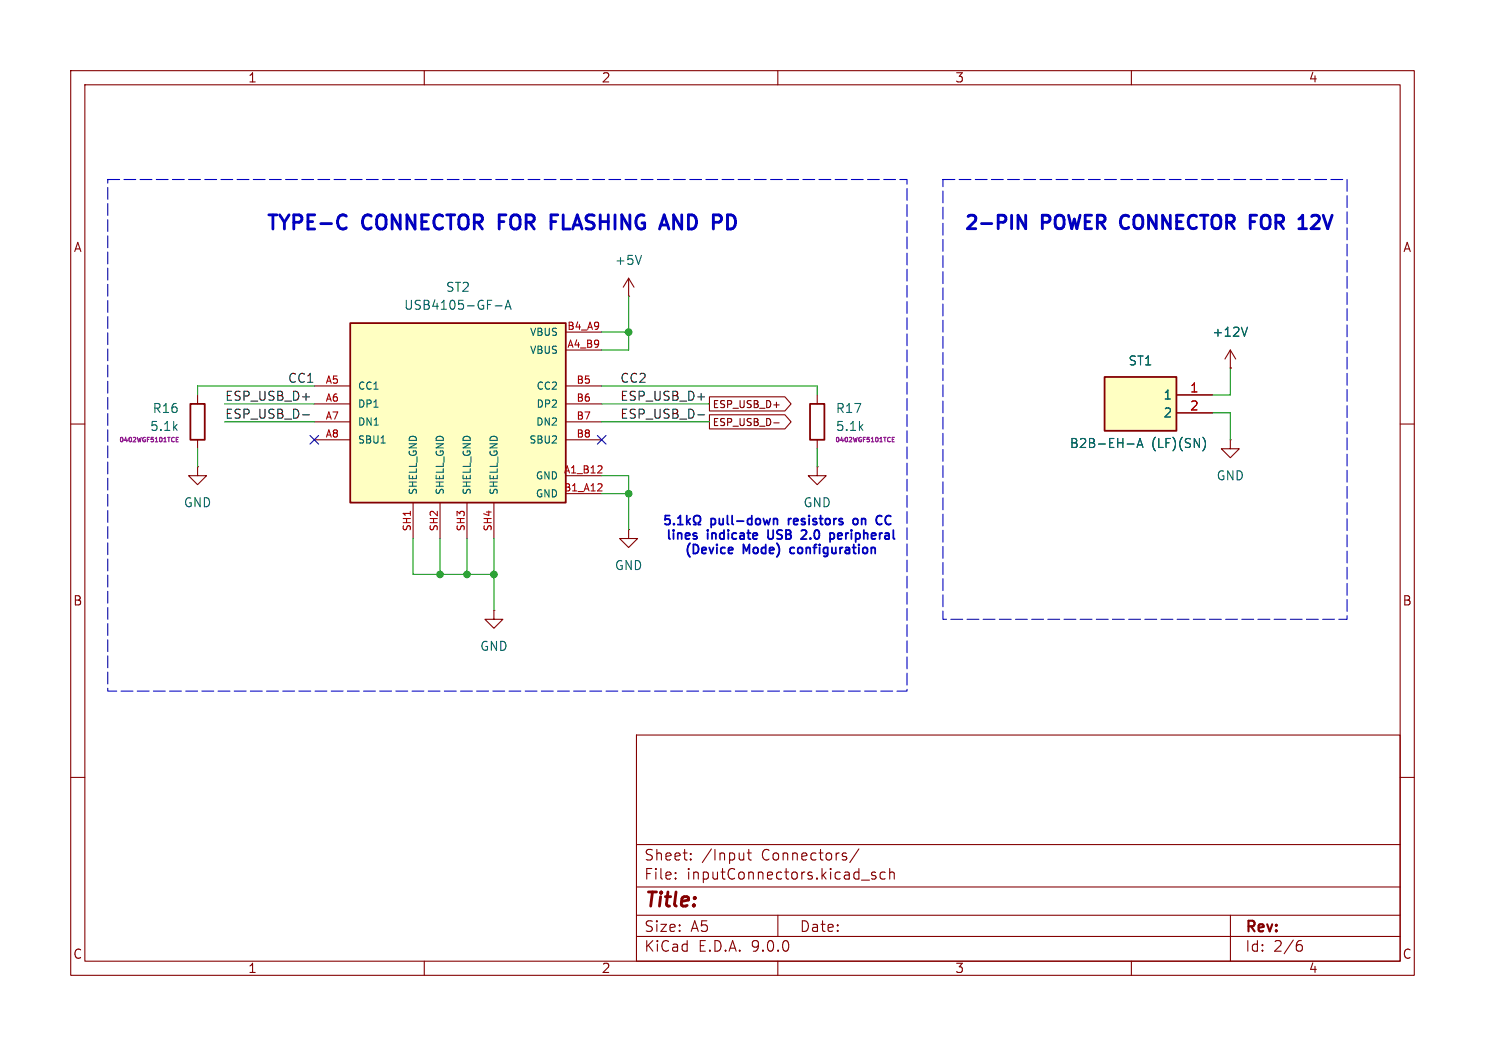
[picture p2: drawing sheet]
<svg xmlns="http://www.w3.org/2000/svg" width="210mm" height="148mm" viewBox="0 0 210 148" stroke-linecap="round" stroke-linejoin="round" font-family="sans-serif">
<g fill="none" stroke="#840000" stroke-width=".15">
<path d="M10 10h190v128h-190zM12 12h186v124h-186zM60 10v2M110 10v2M160 10v2M88.9 39.4l-.8 1.2M88.9 39.4l.8 1.2M88.9 39.4v2.5M88.9 41.9h.1M115.6 55.9v1.3M174 52.1h.1M174 49.5l-.8 1.3"/>
<path d="M174 49.5l.8 1.3M174 49.5v2.6M10 60h2M88.9 74.9v1.3h1.3l-1.3 1.3-1.3-1.3h1.3M88.9 74.9h.1M115.6 66v1.3h1.2l-1.2 1.3-1.3-1.3h1.3M115.6 66h.1M115.6 62.2v1.3M198 60h2M10 110h2M90 104h108v32h-108zM90 119.5h108"/>
<path d="M198 110h2M60 136v2M90 132.5h108M90 129.5h108M90 125.5h108M95.5 124.2l.1 .1-.1 .1M95.5 124.2v.1v.1M95.5 123.5v.1M95.5 124.2v.2M95.5 123.5h.1l-.1 .1M97.7 121.5l.1 .1-.1 .1M97.7 121.5l-.1 .1 .1 .1"/>
<path d="M97.7 120.8v.1M97.7 121.5v.2M97.7 120.8h.1l-.1 .1M97.7 120.8h-.1l.1 .1M105.2 120.7v1M105.2 121.5l-.1 .1M105.7 120.7h.5M105.9 120.2v1.3l.1 .1 .2 .1M110 136v2M110 129.5v3M121.5 120.1l-1.3 1.9M121.8 124.5h1.2"/>
<path d="M123.8 123.5l-.3-.1-.3 .2 .1 .2 .5 .2 .1 .1-.1 .2-.1 .1-.5-.1M125.2 123.5l-.5-.1-.2 .3v.4l.1 .2 .1 .1 .5-.1M125.8 123.5a.37 .37 0 0 1 .7 .1v.8M125.8 122.9v1.5M160 136v2M174 129.5v6.5M183.6 133.7h.4l.2 .2-.1 .5-.2 .2h-.3M184 133.1l-.4 .1"/>
</g>
<path d="M90.7 36.1l-.4 1.3M176.4 46.3l-.4 1.3" fill="none" stroke="#006464" stroke-width=".15"/>
<path d="M114.6 57.2h2v5h-2z" fill="none" stroke="#840000" stroke-width=".25"/>
<path d="M126.2 62.2h.2M126.5 61.9h-.3v.6h.3" fill="none" stroke="#840084" stroke-width=".15"/>
<path d="M156.2 53.3h10.2v7.7h-10.2z" fill="#ffffc2"/>
<path d="M156.2 53.3h10.2v7.7h-10.2z" fill="none" stroke="#840000" stroke-width=".25"/>
<path d="M166.4 55.9h5M166.4 58.4h5M174 62.2v1.3h1.3l-1.3 1.3-1.3-1.3h1.3M174 62.2h.1M69.8 86.4v1.2h1.3l-1.3 1.3-1.2-1.3h1.2M69.8 86.4h.1" fill="none" stroke="#840000" stroke-width=".15"/>
<path d="M159.4 62.8h1M160.8 63.3l.4-1.3 .4 1.3M160.9 63h.6M170.2 61.9a1.49 1.49 0 0 1 0 1.8" fill="none" stroke="#006464" stroke-width=".15"/>
<path d="M49.5 45.7h30.5v25.4h-30.5z" fill="#ffffc2"/>
<path d="M26.9 57.2h2.1v5h-2.1zM49.5 45.7h30.5v25.4h-30.5z" fill="none" stroke="#840000" stroke-width=".25"/>
<g fill="none" stroke="#840000" stroke-width=".15">
<path d="M27.9 55.9v1.3M44.4 54.6h5.1M44.4 57.2h5.1M44.4 59.7h5.1M80 54.6h5.1M80 57.2h5.1M80 59.7h5.1M80 47h5.1M80 49.5h5.1M100.3 58.7h10.7l.9 1-.9 1h-10.7zM100.3 56.1h10.7l.9 1.1-.9 1h-10.7zM109.4 59.8h.8"/>
<path d="M109.4 57.3h.8M166.4 55.9h5M166.4 58.4h5M174 52.1h.1M27.9 66v1.3h1.3l-1.3 1.3-1.2-1.3h1.2M27.9 66h.1M27.9 62.2v1.3M44.4 62.2h5.1M58.4 71.1v5.1M62.2 71.1v5.1M66 71.1v5.1M69.8 71.1v5.1"/>
<path d="M80 62.2h5.1M80 69.9h5.1M80 67.3h5.1"/>
</g>
<path d="M70 43.3h1M71.4 43.8l.4-1.3 .5 1.3M71.5 43.4h.6M176.4 46.3l-.4 1.3M53.9 62.7h.6M159.4 62.8h1M160.8 63.3l.4-1.3 .4 1.3M160.9 63h.6M170.2 61.9a1.49 1.49 0 0 1 0 1.8" fill="none" stroke="#006464" stroke-width=".15"/>
<path d="M84.5 69.5h.6M84.5 66.9h.6M85.1 68.5v.4M85.1 66v.3" fill="none" stroke="#a90000" stroke-width=".15"/>
<path d="M24.9 62.2h.2M25.2 61.9h-.3v.6h.3" fill="none" stroke="#840084" stroke-width=".15"/>
<path d="M42.8 56.2h1M42.8 58.7h1M98.7 56.2h.9M98.7 58.7h.9" fill="none" stroke="#0f0f0f" stroke-width=".15"/>
<g fill="none" stroke="#009600" stroke-width=".15">
<path d="M31.7 59.7h12.7M31.7 57.2h12.7M44.4 54.6h-16.5v1.3M85.1 59.7h15.2M85.1 47h3.8M85.1 54.6h30.5v1.3M85.1 57.2h15.2M88.9 41.9v7.6h-3.8M171.4 58.4h2.6v3.8M174 52.1v3.8h-2.6M27.9 63.5v2.5M58.4 76.2v5.1h11.4"/>
<path d="M62.2 76.2v5.1M66 76.2v5.1M69.8 76.2v10.2M85.1 67.3h3.8v7.6M85.1 69.9h3.8M115.6 63.5v2.5"/>
</g>
<path d="M43.8 61.6l1.3 1.2M45.1 61.6l-1.3 1.2M84.5 61.6l1.2 1.2M85.7 61.6l-1.2 1.2" fill="none" stroke="#000084" stroke-width=".15"/>
<path d="M48.4 30.4l.6 .2M49 32.2l-.6 .2M77.9 30.4h1M77.9 31.4h.7M93.9 30.4l.7 2M103.4 30.4h-.5v2h.5M145.1 30.5v1.9l-1.1-1.9v1.9M158.5 30.9l-.1 .4 .1 .6M176.8 31.4h.6M176.8 30.5h.9M186.5 31.3l-1.1 1.1h1.2" fill="none" stroke="#0000c2" stroke-width=".4"/>
<g fill="none" stroke="#0000c2" stroke-width=".25">
<path d="M94.7 73h-.6l-.1 .6 .2-.2 .4 .1 .2 .2-.1 .4-.2 .1h-.3l-.2-.1M95.3 74.1v.1M95.9 74.2h.7M95.9 73.3l.3-.3v1.2M97.1 73v1.2M97.2 73.7l.4 .5M97.6 73.4l-.5 .5M98.1 74.2h.3v-.2a.54 .54 0 0 1-.3-.8 .54 .54 0 0 1 .8-.2 .58 .58 0 0 1-.1 1v.2h.3M103.4 77.5h.2v.3l-.6 .1M103.6 78.3h-.2M109.4 73.4v.8M109.4 73.5l.2-.1h.3v.8"/>
<path d="M114 75.5l-.7 .8h.8M117.4 75.5l.3-.1 .3 .3v.3l-.1 .2h-.5M117.4 75.4v1.3M121.2 73.4h-.3l-.3 .2 .1 .5 .2 .1h.3M124.7 73.1l-.1-.1a.46 .46 0 0 0-.6 .1M124.7 74.1l-.4 .1"/>
</g>
<path d="M15.2 25.4h113.1v72.4h-113.1zM133.3 25.4h57.2v62.2h-57.2z" fill="none" stroke="#0000c2" stroke-width=".15" stroke-dasharray="1.7 .6"/>
<g fill="#009600" stroke="#009600" stroke-width=".15">
<circle cx="69.8" cy="81.3" r=".46"/>
<circle cx="66" cy="81.3" r=".46"/>
<circle cx="62.2" cy="81.3" r=".46"/>
<circle cx="88.9" cy="69.9" r=".46"/>
<circle cx="88.9" cy="47" r=".46"/>
</g>
<g font-size="2.8" fill="#0000c2">
<text x="37.4" y="33.1">TYPE-C</text>
<text x="51.3" y="33.1">CONNECTOR</text>
<text x="71.3" y="33.1">FOR</text>
<text x="79.5" y="33.1">FLASHING</text>
<text x="95.9" y="33.1">AND</text>
<text x="104" y="33.1">PD</text>
</g>
<text font-size="2.8" fill="#840000" x="91" y="128.9">Title:</text>
<g font-size="2.6" fill="#0000c2">
<text x="136.1" y="33.1">2-PIN</text>
<text x="147.4" y="33.1">POWER</text>
<text x="159.3" y="33.1">CONNECTOR</text>
<text x="178.4" y="33.1">FOR</text>
<text x="186.2" y="33.1">12V</text>
</g>
<g font-size="2.1" fill="#840000">
<text x="91" y="124.7">File:</text>
<text x="91" y="122">Sheet:</text>
<text x="97.1" y="124.7">inputConnectors.kicad_sch</text>
<text x="99.2" y="122">/Input</text>
<text x="107.8" y="122">Connectors/</text>
<text x="91" y="134.9">KiCad</text>
<text x="91" y="132.1">Size:</text>
<text x="97.7" y="132.1">A5</text>
<text x="98.7" y="134.9">E.D.A.</text>
<text x="106.3" y="134.9">9.0.0</text>
<text x="113" y="132.1">Date:</text>
<text x="176" y="132.3">Rev:</text>
<text x="176" y="134.9">Id:</text>
<text x="180.1" y="134.9">2/6</text>
</g>
<g font-size="1.8" fill="#840000">
<text x="35" y="11.9">1</text>
<text x="85" y="11.9">2</text>
<text x="135" y="11.9">3</text>
<text x="185" y="11.9">4</text>
<text x="10.3" y="35.9">A</text>
<text x="198.4" y="35.9">A</text>
<text x="10.3" y="85.9">B</text>
<text x="198.3" y="85.9">B</text>
<text x="10.3" y="135.9">C</text>
<text x="35" y="137.9">1</text>
<text x="85" y="137.9">2</text>
<text x="135" y="137.9">3</text>
<text x="185" y="137.9">4</text>
<text x="198.3" y="135.9">C</text>
</g>
<g font-size="1.8" fill="#006464">
<text x="63" y="41.5">ST2</text>
<text x="86.9" y="37.7">+5V</text>
<text x="57" y="44">USB4105-GF-A</text>
<text x="171.3" y="47.9">+12V</text>
<text x="159.5" y="51.9">ST1</text>
<text x="21.5" y="58.6">R16</text>
<text x="118.1" y="58.6">R17</text>
<text x="164.4" y="56.7">1</text>
<text x="164.4" y="59.3">2</text>
<text x="21.1" y="61.2">5.1k</text>
<text x="118.1" y="61.2">5.1k</text>
<text x="151.2" y="63.6">B2B-EH-A</text>
<text x="162.8" y="63.6">(LF)(SN)</text>
<text x="25.9" y="72">GND</text>
<text x="113.5" y="72">GND</text>
<text x="172" y="68.2">GND</text>
<text x="86.9" y="80.9">GND</text>
<text x="67.8" y="92.3">GND</text>
</g>
<g font-size="1.8" fill="#0f0f0f">
<text x="31.7" y="56.8">ESP_USB_D+</text>
<text x="31.7" y="59.3">ESP_USB_D-</text>
<text x="40.6" y="54.3">CC1</text>
<text x="87.6" y="54.3">CC2</text>
<text x="87.6" y="56.8">ESP_USB_D+</text>
<text x="87.6" y="59.3">ESP_USB_D-</text>
</g>
<g font-size="1.8" fill="#a90000">
<text x="168.2" y="55.6">1</text>
<text x="168.2" y="58.2">2</text>
</g>
<g font-size="1.8" fill="#0000c2">
<text x="94" y="76.7">lines</text>
<text x="100" y="76.7">indicate</text>
<text x="100.5" y="74.7">pull-down</text>
<text x="109.1" y="76.7">USB</text>
<text x="112" y="74.7">resistors</text>
<text x="114.4" y="76.7">2.0</text>
<text x="118.9" y="76.7">peripheral</text>
<text x="121.7" y="74.7">on</text>
<text x="125.5" y="74.7">CC</text>
<text x="96.7" y="78.8">(Device</text>
<text x="105.1" y="78.8">Mode)</text>
<text x="112.2" y="78.8">configuration</text>
</g>
<g font-size="1.4" fill="#006464">
<text x="74.8" y="47.7">VBUS</text>
<text x="74.8" y="50.3">VBUS</text>
<text x="50.5" y="55.3">CC1</text>
<text x="50.5" y="57.9">DP1</text>
<text x="75.7" y="55.3">CC2</text>
<text x="75.7" y="57.9">DP2</text>
<text x="50.5" y="60.4">DN1</text>
<text x="50.5" y="63">SBU1</text>
<text x="74.7" y="63">SBU2</text>
<text x="75.7" y="60.4">DN2</text>
<text x="59.2" y="70.1" transform="rotate(-90 59.2 70.1)">SHELL_GND</text>
<text x="63" y="70.1" transform="rotate(-90 63 70.1)">SHELL_GND</text>
<text x="66.8" y="70.1" transform="rotate(-90 66.8 70.1)">SHELL_GND</text>
<text x="70.6" y="70.1" transform="rotate(-90 70.6 70.1)">SHELL_GND</text>
<text x="75.6" y="70.6">GND</text>
<text x="75.6" y="68">GND</text>
</g>
<g font-size="1.4" fill="#a90000">
<text x="80.1" y="46.7">B4_A9</text>
<text x="80.1" y="49.3">A4_B9</text>
<text x="45.9" y="54.4">A5</text>
<text x="45.9" y="56.9">A6</text>
<text x="45.9" y="59.4">A7</text>
<text x="81.4" y="54.4">B5</text>
<text x="81.4" y="56.9">B6</text>
<text x="81.4" y="59.4">B7</text>
<text x="45.9" y="62">A8</text>
<text x="81.4" y="62">B8</text>
<text x="79.6" y="69.6">B1_A12</text>
<text x="79.6" y="67.1">A1_B12</text>
<text x="58.2" y="75.3" transform="rotate(-90 58.2 75.3)">SH1</text>
<text x="62" y="75.3" transform="rotate(-90 62 75.3)">SH2</text>
<text x="65.8" y="75.3" transform="rotate(-90 65.8 75.3)">SH3</text>
<text x="69.6" y="75.3" transform="rotate(-90 69.6 75.3)">SH4</text>
</g>
<g font-size="1.4" fill="#840000">
<text x="100.7" y="58">ESP_USB_D+</text>
<text x="100.7" y="60.5">ESP_USB_D-</text>
</g>
<g font-size=".9" fill="#840084">
<text x="16.7" y="62.8">0402WGF5101TCE</text>
<text x="118" y="62.8">0402WGF5101TCE</text>
</g>
</svg>
